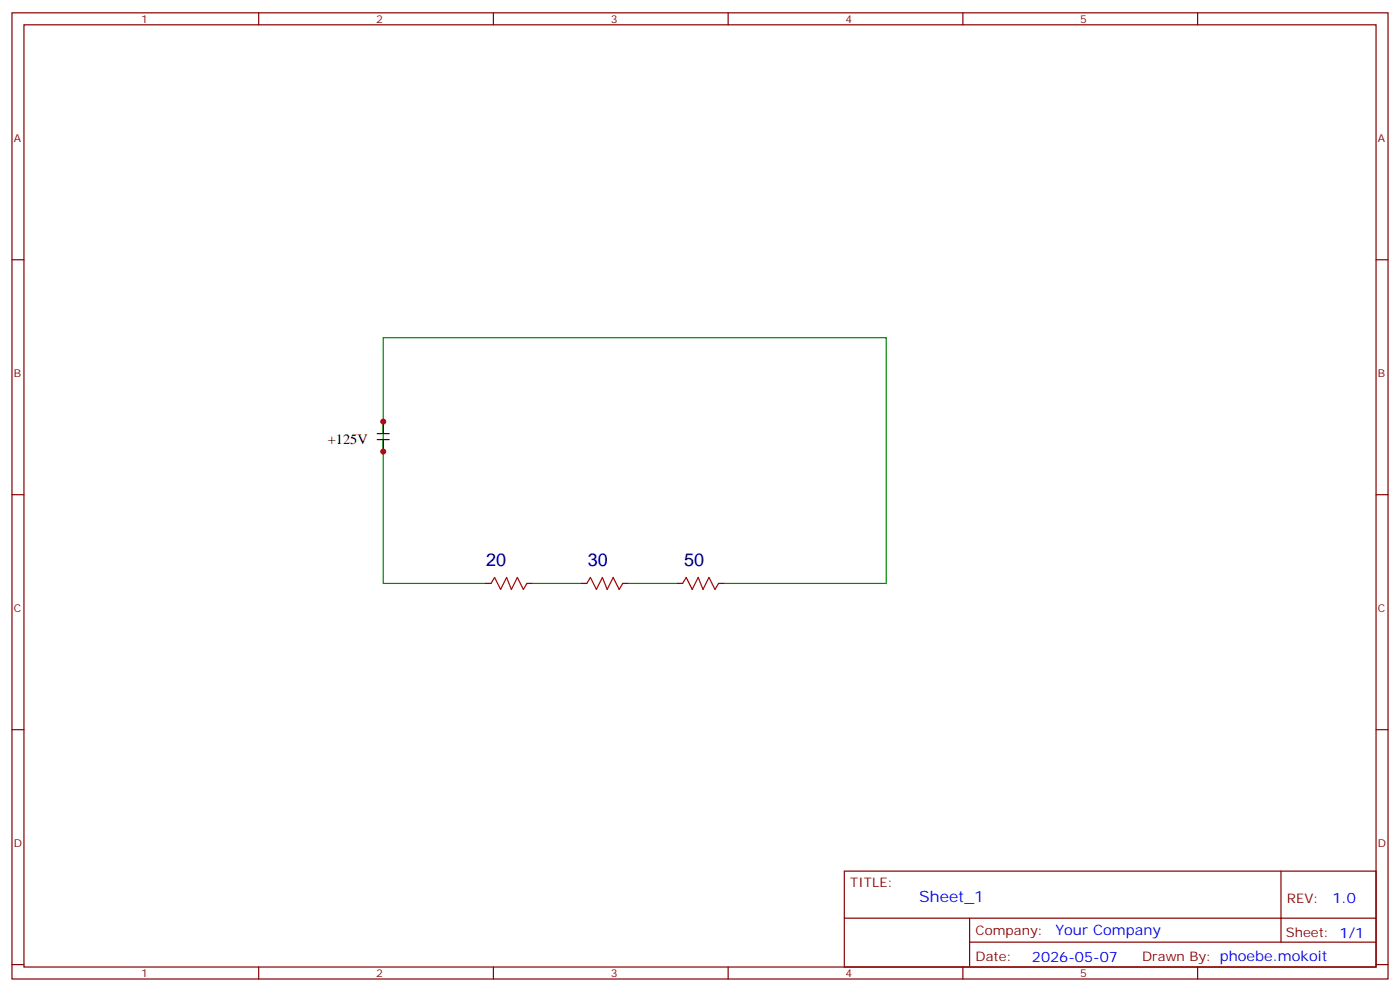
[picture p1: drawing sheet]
<svg xmlns="http://www.w3.org/2000/svg" width="412mm" height="292mm" viewBox="0 0 412 292" stroke-linecap="round" stroke-linejoin="round" font-family="sans-serif">
<g fill="none" stroke="#870000" stroke-width=".35">
<path d="M3.5 3.8h405.4v284.3h-405.4zM7.1 7.3h398.2v277.3h-398.2zM76.2 3.8v3.5M145.3 3.8v3.5M214.5 3.8v3.5M283.6 3.8v3.5M352.8 3.8v3.5M3.5 76.4h3.6M405.3 76.4h3.6M3.5 145.6h3.6M405.3 145.6h3.6M142.9 171.7h1.7"/>
<path d="M155.2 171.7h1.8M171.1 171.7h1.8M183.4 171.7h1.8M199.3 171.7h1.8M211.7 171.7h1.7M3.5 214.7h3.6M405.3 214.7h3.6M248.7 256.4h156.6v28.2h-156.6zM377.3 256.4v20.9M248.7 270.2h156.5M285.6 277.3h119.6M285.6 270.2v14.1"/>
<path d="M3.5 283.9h3.6M76.2 284.6v3.5M145.3 284.6v3.5M214.5 284.6v3.5M283.6 284.6v3.5M352.8 284.6v3.5M405.3 283.9h3.6"/>
</g>
<path d="M144.6 171.7l1.1-1.8 1.8 3.6 1.7-3.6 1.4 3.6 1.8-3.6 1.8 3.6 1-1.8M172.9 171.7l1-1.8 1.8 3.6 1.7-3.6 1.5 3.6 1.7-3.6 1.8 3.6 1-1.8M201.1 171.7l1-1.8 1.8 3.6 1.8-3.6 1.4 3.6 1.7-3.6 1.8 3.6 1.1-1.8" fill="none" stroke="#a10000" stroke-width=".35"/>
<path d="M142.9 171.7h-30v-72.3h148.2v72.3h-47.7M157 171.7h14.1M185.2 171.7h14.1" fill="none" stroke="#008700" stroke-width=".35"/>
<path d="M111.1 127.6h3.6M111.1 129.4h3.6M112.9 124.1v3.5M112.9 129.4v3.5" fill="none" stroke="#000" stroke-width=".35"/>
<g fill="#c00">
<circle cx="112.9" cy="124.1" r=".88"/>
<circle cx="112.9" cy="132.9" r=".88"/>
</g>
<g font-size="5.3" fill="#000080">
<text x="143.2" y="166.5">20</text>
<text x="173.2" y="166.5">30</text>
<text x="201.6" y="166.5">50</text>
</g>
<text font-size="4.6" fill="#00f" x="270.8" y="265.4">Sheet_1</text>
<text font-size="4.2" x="96.6" y="130.7">+125V</text>
<g font-size="4.2" fill="#00f">
<text x="392.5" y="265.6">1.0</text>
<text x="310.9" y="275.2">Your Company</text>
<text x="304" y="283">2026-05-07</text>
</g>
<g font-size="3.9" fill="#800">
<text x="250.5" y="260.9">TITLE:</text>
<text x="379.1" y="265.6">REV:</text>
<text x="287.4" y="275.1">Company:</text>
<text x="378.7" y="275.8">Sheet: 1/1</text>
<text x="287.4" y="282.8">Date:</text>
<text x="336.4" y="282.9">Drawn By: phoebe.mokoit</text>
</g>
<g font-size="3.2" fill="#800">
<text x="41.6" y="6.8">1</text>
<text x="110.8" y="6.8">2</text>
<text x="179.9" y="6.8">3</text>
<text x="249.1" y="6.8">4</text>
<text x="318.2" y="6.8">5</text>
<text x="4.1" y="41.9">A</text>
<text x="405.9" y="41.9">A</text>
<text x="4.1" y="111">B</text>
<text x="405.9" y="111">B</text>
<text x="4.1" y="180.2">C</text>
<text x="405.9" y="180.2">C</text>
<text x="4.1" y="249.3">D</text>
<text x="405.9" y="249.3">D</text>
<text x="41.6" y="287.6">1</text>
<text x="110.8" y="287.6">2</text>
<text x="179.9" y="287.6">3</text>
<text x="249.1" y="287.6">4</text>
<text x="318.2" y="287.6">5</text>
</g>
</svg>
